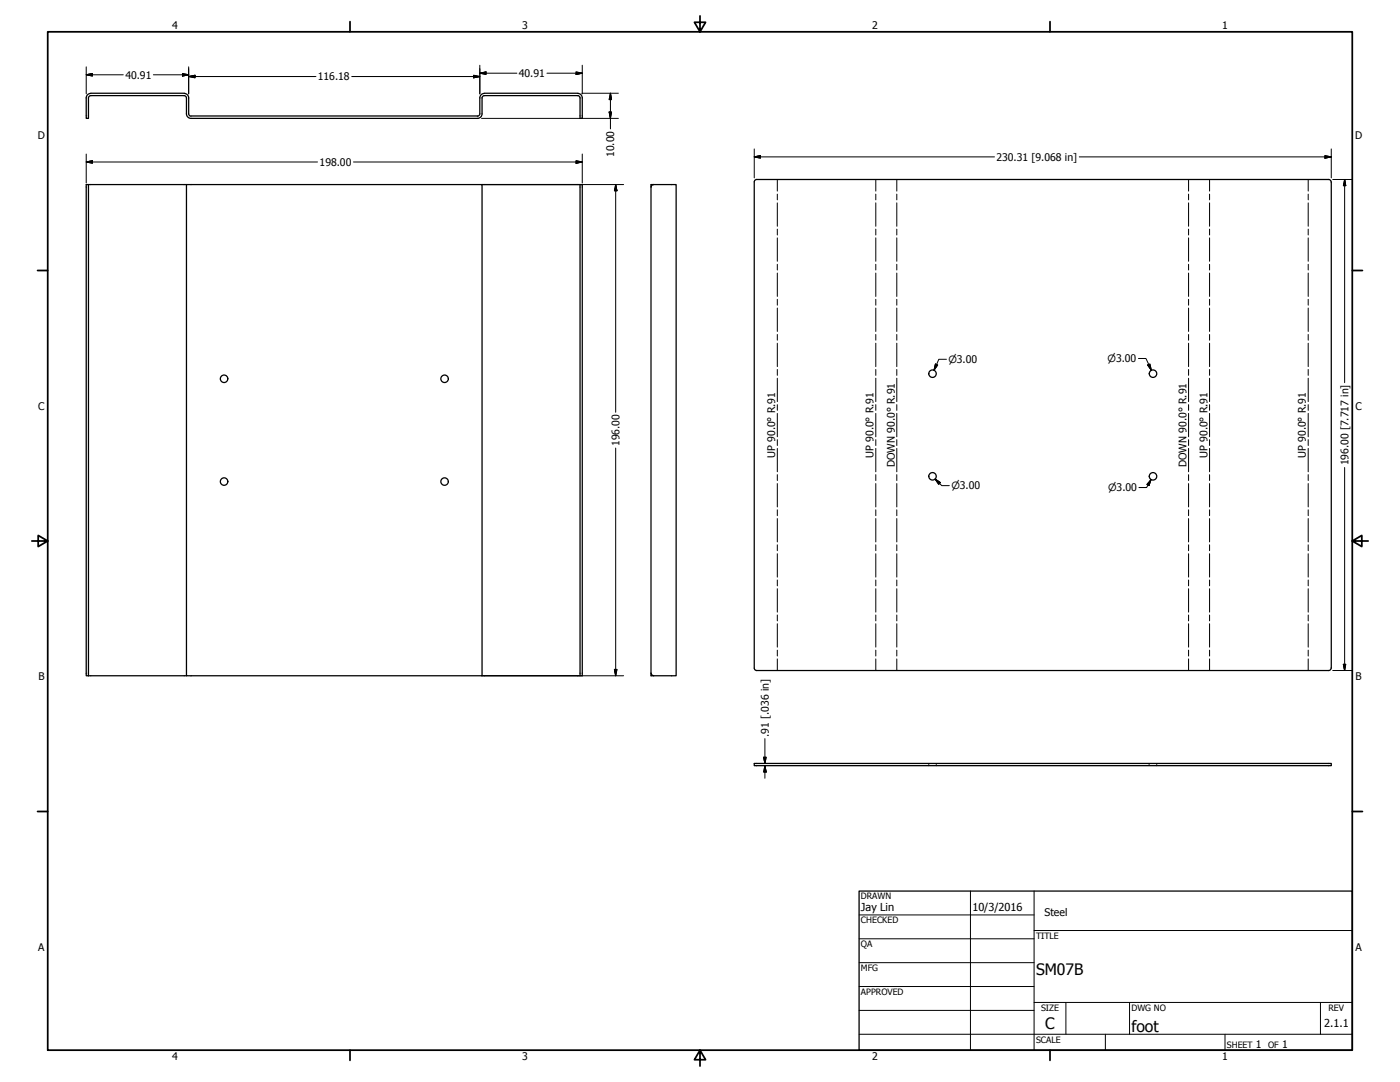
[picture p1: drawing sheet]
<svg xmlns="http://www.w3.org/2000/svg" width="559mm" height="432mm" viewBox="0 0 559 432" stroke-linecap="round" stroke-linejoin="round" font-family="sans-serif">
<!-- layer: Visible (ANSI) -->
<g fill="none" stroke="#000" stroke-width=".51">
<path d="M34.4 39.1v8.1h.9v-8.1M35.3 39.1l.3-.7 .6-.2h37.3l.7 .2 .2 .7M36.2 37.3l-1.3 .5-.5 1.3M36.3 37.2h37.2M73.5 37.3l1.3 .5 .5 1.3M74.4 39.1l.1 6.8 .8 1.1 .9 .2h114.4l1.3-.5 .4-.8 .1-6.8M75.3 39.1v6.3l.3 .7 .6 .3M191.5 39.1v6.3l-.3 .7-.6 .3M193.3 38.2l-.6 .2-.3 .7M193.3 37.3l-1.3 .5-.5 1.3M193.4 38.2h37.2l.7 .2 .2 .7M193.4 37.2h37.2"/>
<path d="M230.6 37.3l1.3 .5 .5 1.3M231.5 39.1v8.1h.9v-8.1M76.3 46.3h114.3M34.4 73.7h.9v196h-.9zM35.3 73.7h39.1M74.4 73.7h118v196h-118zM192.4 73.7h39.1M231.5 73.7h.9v196h-.9zM259.8 73.7h10.1v196h-10.1zM260.9 73.7l-.7 .2-.3 .7M531.3 72.6l-.3-.7-.6-.3h-228.4a.99 .99 0 0 0-.9 1v194l.2 .7 .7 .3h228.3l.7-.3 .3-.7M531.4 72.6v194"/>
<path d="M35.3 269.7h39.1M192.4 269.7h39.1M259.9 268.6l.3 .7 .7 .3M301.1 304.7h230.3v.9h-230.3z"/>
<circle cx="89.4" cy="151.2" r="1.49"/>
<circle cx="177.5" cy="151.2" r="1.49"/>
<circle cx="372.2" cy="149.1" r="1.49"/>
<circle cx="460.2" cy="149.1" r="1.49"/>
<circle cx="89.4" cy="192.2" r="1.49"/>
<circle cx="177.5" cy="192.2" r="1.49"/>
<circle cx="372.2" cy="190.1" r="1.49"/>
<circle cx="460.2" cy="190.1" r="1.49"/>
</g>
<!-- layer: Bend Centerline (ANSI) -->
<g fill="none" stroke="#000" stroke-width=".4">
<path d="M310.3 71.6v4.7M310.3 77.5v2.3M349.6 71.6v4.7M349.6 77.5v2.3M357.9 71.6v4.7M357.9 77.5v2.3M474.4 71.6v4.7M474.4 77.5v2.3M482.8 71.6v4.7M482.8 77.5v2.3M522.2 71.6v4.7M522.2 77.5v2.3"/>
<path d="M310.3 81v9.3M310.3 91.4v2.4M310.3 94.9v9.4M349.6 81v9.3M349.6 91.4v2.4M349.6 94.9v9.4M357.9 81v9.3M357.9 91.4v2.4M357.9 94.9v9.4M474.4 81v9.3M474.4 91.4v2.4M474.4 94.9v9.4"/>
<path d="M482.8 81v9.3M482.8 91.4v2.4M482.8 94.9v9.4M522.2 81v9.3M522.2 91.4v2.4M522.2 94.9v9.4M310.3 105.5v2.3M310.3 109v9.3M310.3 119.4v2.4M349.6 105.5v2.3M349.6 109v9.3M349.6 119.4v2.4"/>
<path d="M357.9 105.5v2.3M357.9 109v9.3M357.9 119.4v2.4M474.4 105.5v2.3M474.4 109v9.3M474.4 119.4v2.4M482.8 105.5v2.3M482.8 109v9.3M482.8 119.4v2.4M522.2 105.5v2.3M522.2 109v9.3M522.2 119.4v2.4"/>
<path d="M310.3 122.9v9.4M310.3 133.5v2.3M310.3 137v9.3M349.6 122.9v9.4M349.6 133.5v2.3M349.6 137v9.3M357.9 122.9v9.4M357.9 133.5v2.3M357.9 137v9.3M474.4 122.9v9.4M474.4 133.5v2.3M474.4 137v9.3"/>
<path d="M482.8 122.9v9.4M482.8 133.5v2.3M482.8 137v9.3M522.2 122.9v9.4M522.2 133.5v2.3M522.2 137v9.3M310.3 147.4v2.4M310.3 150.9v9.4M349.6 147.4v2.4M349.6 150.9v9.4M357.9 147.4v2.4M357.9 150.9v9.4"/>
<path d="M474.4 147.4v2.4M474.4 150.9v9.4M482.8 147.4v2.4M482.8 150.9v9.4M522.2 147.4v2.4M522.2 150.9v9.4M310.3 161.5v2.3M310.3 165v9.3M310.3 175.5v2.3M310.3 178.9v9.4M349.6 161.5v2.3M349.6 165v9.3"/>
<path d="M349.6 175.5v2.3M349.6 178.9v9.4M357.9 161.5v2.3M357.9 165v9.3M357.9 175.5v2.3M357.9 178.9v9.4M474.4 161.5v2.3M474.4 165v9.3M474.4 175.5v2.3M474.4 178.9v9.4M482.8 161.5v2.3M482.8 165v9.3"/>
<path d="M482.8 175.5v2.3M482.8 178.9v9.4M522.2 161.5v2.3M522.2 165v9.3M522.2 175.5v2.3M522.2 178.9v9.4M310.3 189.4v2.4M310.3 193v9.3M349.6 189.4v2.4M349.6 193v9.3M357.9 189.4v2.4M357.9 193v9.3"/>
<path d="M474.4 189.4v2.4M474.4 193v9.3M482.8 189.4v2.4M482.8 193v9.3M522.2 189.4v2.4M522.2 193v9.3M310.3 203.5v2.3M310.3 206.9v9.4M310.3 217.4v2.4M349.6 203.5v2.3M349.6 206.9v9.4M349.6 217.4v2.4"/>
<path d="M357.9 203.5v2.3M357.9 206.9v9.4M357.9 217.4v2.4M474.4 203.5v2.3M474.4 206.9v9.4M474.4 217.4v2.4M482.8 203.5v2.3M482.8 206.9v9.4M482.8 217.4v2.4M522.2 203.5v2.3M522.2 206.9v9.4M522.2 217.4v2.4"/>
<path d="M310.3 221v9.3M310.3 231.5v2.3M310.3 234.9v9.4M349.6 221v9.3M349.6 231.5v2.3M349.6 234.9v9.4M357.9 221v9.3M357.9 231.5v2.3M357.9 234.9v9.4M474.4 221v9.3M474.4 231.5v2.3M474.4 234.9v9.4"/>
<path d="M482.8 221v9.3M482.8 231.5v2.3M482.8 234.9v9.4M522.2 221v9.3M522.2 231.5v2.3M522.2 234.9v9.4M310.3 245.4v2.4M310.3 248.9v9.4M310.3 259.5v2.3M349.6 245.4v2.4M349.6 248.9v9.4M349.6 259.5v2.3"/>
<path d="M357.9 245.4v2.4M357.9 248.9v9.4M357.9 259.5v2.3M474.4 245.4v2.4M474.4 248.9v9.4M474.4 259.5v2.3M482.8 245.4v2.4M482.8 248.9v9.4M482.8 259.5v2.3M522.2 245.4v2.4M522.2 248.9v9.4M522.2 259.5v2.3"/>
<path d="M310.3 263v4.6M349.6 263v4.6M357.9 263v4.6M474.4 263v4.6M482.8 263v4.6M522.2 263v4.6"/>
</g>
<!-- layer: Hidden (ANSI) -->
<path d="M370.7 304.7v.3M370.7 305.2v.4M373.7 304.7v.3M373.7 305.2v.4M458.7 304.7v.3M458.7 305.2v.4M461.7 304.7v.3M461.7 305.2v.4" fill="none" stroke="#000" stroke-width=".4"/>
<!-- layer: Border (ANSI) -->
<g fill="none" stroke="#000" stroke-width=".7">
<path d="M19 12.7h520.8v406.4h-520.8zM139.7 8.6v4.1M279.4 6.3v6.4l-2.2-3.8h4.4l-2.2 3.8M419.1 8.6v4.1M15 107.9h4M539.8 107.9h4M12.7 215.9h6.3l-3.8-2.2v4.4l3.8-2.2M539.8 215.9l3.8 2.2v-4.4l-3.8 2.2h6.3M15 323.8h4M539.8 323.8h4M139.7 419.1v4.1M279.4 419.1l2.2 3.8h-4.4l2.2-3.8v6.3"/>
<path d="M419.1 419.1v4.1"/>
</g>
<!-- layer: Title (ANSI) -->
<g fill="none" stroke="#000" stroke-width=".4">
<path d="M387.3 355.6v63.5M412.7 355.6v63.5M342.9 365.1h69.8M342.9 374.6h69.8M412.7 371.3h127.1M342.9 384.2h69.8M342.9 393.7h69.8M342.9 412.7h196.9M342.9 403.2h69.8M412.7 400h127.1M425.4 400v12.7M441.2 412.7v6.4"/>
<path d="M450.8 400v12.7M488.9 412.7v6.4M527 400v12.7"/>
</g>
<path d="M342.9 355.6h196.9v63.5h-196.9z" fill="none" stroke="#000" stroke-width=".51"/>
<!-- layer: Dimension (ANSI) -->
<g fill="none" stroke="#000" stroke-width=".4">
<path d="M34.4 29.8l2.5-.5v1.1zM34.4 26.7v10.8M34.4 29.8h14.8M61.2 29.8h14.1M72.8 29.3l2.5 .5-2.5 .6zM75.3 30.5l2.6-.5v1.1zM75.3 26.7v10.8M75.3 30.5h50.8M140.4 30.5h51.1M189 30l2.5 .5-2.5 .6zM191.5 29.2l2.5-.5v1zM191.5 26v11.5"/>
<path d="M191.5 29.2h14.8M218.3 29.2h14.1M229.9 28.7l2.5 .5-2.5 .5zM232.2 37.2h14.6M232.4 26v11.5M243.6 37.2l.5 2.6h-1zM243.6 37.2v14.2M192.2 47.2h54.6M243.1 44.7h1l-.5 2.5zM301.1 59.4v11.6M531.4 59.4v11.6M34.4 64.6l2.5-.5v1.1z"/>
<path d="M34.4 64.6h92.3M34.4 61.5v11.5M141.1 64.6h91.3M192.2 73.7h56.7M229.9 64.1l2.5 .5-2.5 .6zM232.4 61.5v11.5M245.7 73.7l.6 2.4h-1.1zM245.7 73.7v90.8M301.1 62.6l2.4-.5v1zM301.1 62.6h95.8M430.8 62.6h100.6M528.8 62.1l2.6 .5-2.6 .5z"/>
<path d="M531.9 71.6h8M536.7 71.6l.4 2.5h-.9zM536.7 71.6v81.1M373.4 145.3l.9 .4-1.5 2.1zM377.8 143.4h-3.1l-1.9 4.4M454.4 143.1h3l2.1 4.7M458.1 145.7l.9-.4 .5 2.5zM245.7 178.8v90.9M373.3 191.2l2 1.4-.7 .7zM373.3 191.2l2.6 2.6h3M459.4 191.4l-.8 2.4-.8-.4zM459.4 191.4l-1.8 3.2h-3"/>
<path d="M536.7 186.6v81M192.2 269.7h56.7M245.2 267.1h1.1l-.6 2.6zM531.9 267.6h8M536.2 265.1h.9l-.4 2.5zM305.3 294.8v9.9M304.8 302.2h1l-.5 2.5zM305.3 305.6l.5 2.5h-1zM305.3 305.6v5"/>
</g>
<g fill="#000" stroke="#000" stroke-width=".4">
<path d="M34.4 29.8l2.5-.5zM34.4 29.8l2.5-.5v1.1zM72.8 30.4l2.5-.6zM72.8 29.3l2.5 .5-2.5 .6zM75.3 30.5l2.6-.5zM75.3 30.5l2.6-.5v1.1zM189 31.1l2.5-.6zM189 30l2.5 .5-2.5 .6zM191.5 29.2l2.5-.5zM191.5 29.2l2.5-.5v1zM229.9 29.7l2.5-.5zM229.9 28.7l2.5 .5-2.5 .5z"/>
<path d="M243.6 37.2l.5 2.6zM243.6 37.2l.5 2.6h-1zM243.1 44.7l.5 2.5zM243.1 44.7h1l-.5 2.5zM34.4 64.6l2.5-.5zM34.4 64.6l2.5-.5v1.1zM229.9 65.2l2.5-.6zM229.9 64.1l2.5 .5-2.5 .6zM245.7 73.7l.6 2.4zM245.7 73.7l.6 2.4h-1.1zM301.1 62.6l2.4-.5zM301.1 62.6l2.4-.5v1z"/>
<path d="M528.8 63.1l2.6-.5zM528.8 62.1l2.6 .5-2.6 .5zM536.7 71.6l.4 2.5zM536.7 71.6l.4 2.5h-.9zM373.4 145.3l-.6 2.5zM373.4 145.3l.9 .4-1.5 2.1zM458.1 145.7l1.4 2.1zM458.1 145.7l.9-.4 .5 2.5zM373.3 191.2l2 1.4zM373.3 191.2l2 1.4-.7 .7zM459.4 191.4l-.8 2.4zM459.4 191.4l-.8 2.4-.8-.4z"/>
<path d="M245.2 267.1l.5 2.6zM245.2 267.1h1.1l-.6 2.6zM536.2 265.1l.5 2.5zM536.2 265.1h.9l-.4 2.5zM304.8 302.2l.5 2.5zM304.8 302.2h1l-.5 2.5zM305.3 305.6l.5 2.5zM305.3 305.6l.5 2.5h-1z"/>
</g>
<g font-size="6.3">
<text x="413.5" y="389.1">SM07B</text>
<text x="417.2" y="410.6">C</text>
<text x="451.6" y="411.9">foot</text>
</g>
<g font-size="4.4">
<text x="343.7" y="363.5">Jay Lin</text>
<text x="388.1" y="363.7">10/3/2016</text>
<text x="528.5" y="410">2.1.1</text>
</g>
<g font-size="4.2">
<text x="68.7" y="11.7">4</text>
<text x="208.4" y="11.7">3</text>
<text x="348.1" y="11.7">2</text>
<text x="487.8" y="11.7">1</text>
<text x="50" y="31.4">40.91</text>
<text x="126.9" y="32.1">116.18</text>
<text x="207.1" y="30.7">40.91</text>
<text x="15.1" y="55.5">D</text>
<text x="540.9" y="55.5">D</text>
<text x="245.2" y="62.7" transform="rotate(-90 245.2 62.7)">10.00</text>
<text x="397.7" y="64.1">230.31 [9.068 in]</text>
<text x="127.6" y="66.2">198.00</text>
<text x="15.2" y="163.4">C</text>
<text x="541" y="163.4">C</text>
<text x="247.3" y="178" transform="rotate(-90 247.3 178)">196.00</text>
<text x="309.4" y="182.8" transform="rotate(-90 309.4 182.8)">UP 90.0° R.91</text>
<text x="348.7" y="182.8" transform="rotate(-90 348.7 182.8)">UP 90.0° R.91</text>
<text x="482" y="182.8" transform="rotate(-90 482 182.8)">UP 90.0° R.91</text>
<text x="521.3" y="182.8" transform="rotate(-90 521.3 182.8)">UP 90.0° R.91</text>
<text x="538.2" y="185.7" transform="rotate(-90 538.2 185.7)">196.00 [7.717 in]</text>
<text x="357.1" y="186.4" transform="rotate(-90 357.1 186.4)">DOWN 90.0° R.91</text>
<text x="473.5" y="186.4" transform="rotate(-90 473.5 186.4)">DOWN 90.0° R.91</text>
<text x="15.3" y="271.4">B</text>
<text x="541.1" y="271.4">B</text>
<text x="306.8" y="294" transform="rotate(-90 306.8 294)">.91 [.036 in]</text>
<text x="416.9" y="365.6">Steel</text>
<text x="15.2" y="379.3">A</text>
<text x="541" y="379.3">A</text>
<text x="501.3" y="418.3">1</text>
<text x="511.8" y="418.3">1</text>
<text x="68.7" y="423.2">4</text>
<text x="208.4" y="423.2">3</text>
<text x="348.1" y="423.2">2</text>
<text x="487.8" y="423.2">1</text>
</g>
<g font-size="4">
<text x="378.5" y="144.9">⌀3.00</text>
<text x="442.1" y="144.5">⌀3.00</text>
<text x="379.7" y="195.3">⌀3.00</text>
<text x="442.3" y="196">⌀3.00</text>
</g>
<g font-size="3.5">
<text x="343.7" y="358.9">DRAWN</text>
<text x="343.7" y="368.5">CHECKED</text>
<text x="413.5" y="374.6">TITLE</text>
<text x="343.7" y="378">QA</text>
<text x="343.7" y="387.5">MFG</text>
<text x="343.7" y="397.1">APPROVED</text>
<text x="415.5" y="403.4">SIZE</text>
<text x="451.6" y="403.4">DWG NO</text>
<text x="530.3" y="403.4">REV</text>
<text x="413.5" y="416.1">SCALE</text>
<text x="489.7" y="418.3">SHEET</text>
<text x="506.2" y="418.3">OF</text>
</g>
</svg>
